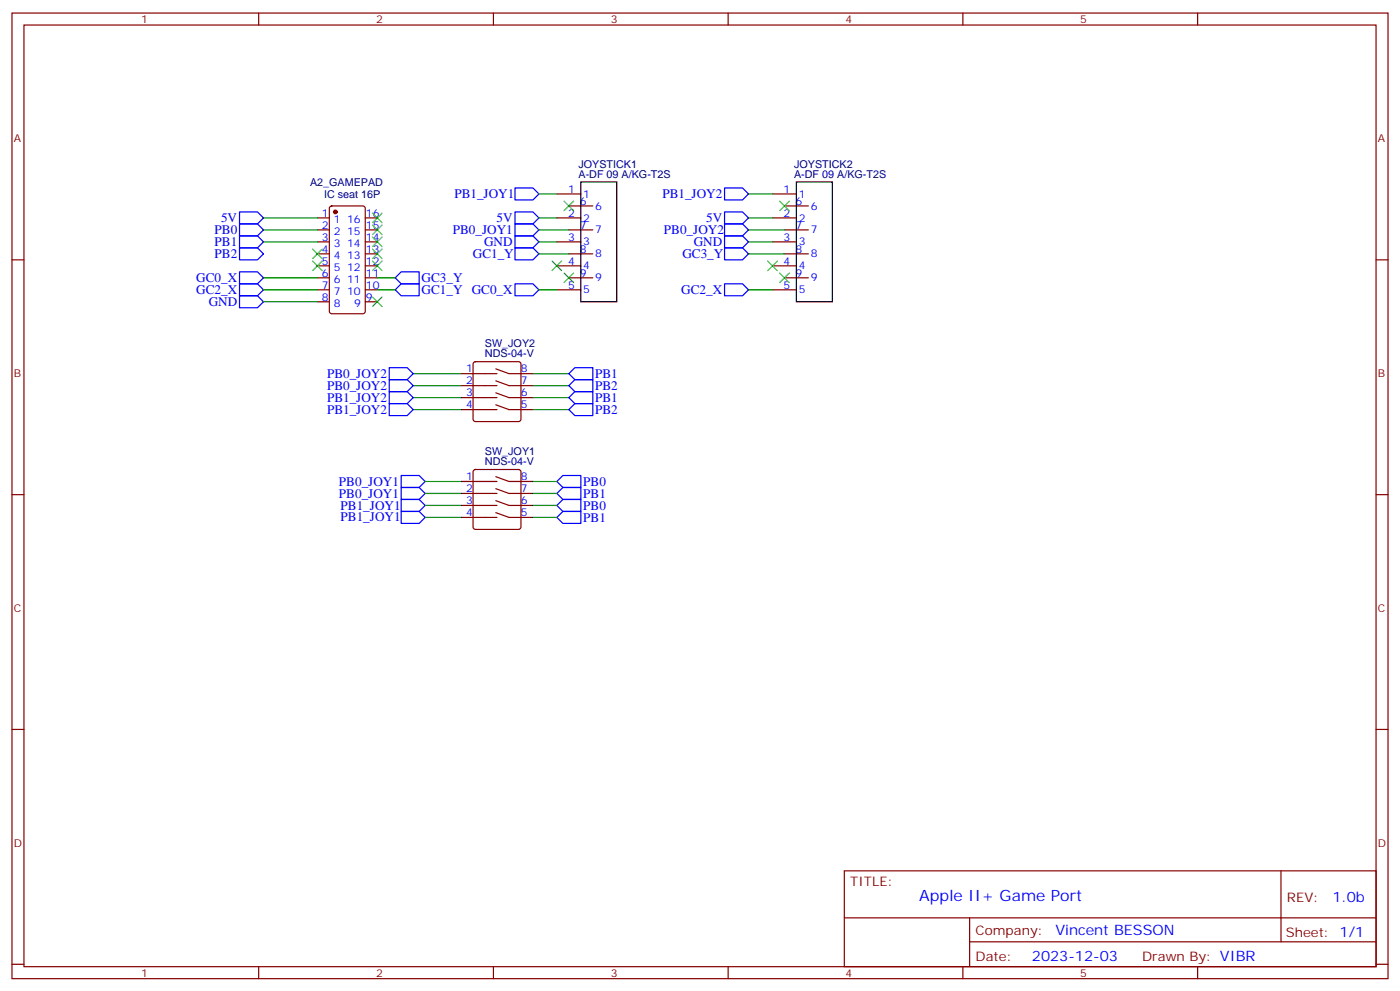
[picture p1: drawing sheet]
<svg xmlns="http://www.w3.org/2000/svg" width="412mm" height="292mm" viewBox="0 0 412 292" stroke-linecap="round" stroke-linejoin="round" font-family="sans-serif">
<g fill="none" stroke="#870000" stroke-width=".35">
<path d="M3.5 3.8h405.4v284.4h-405.4zM7.1 7.4h398.2v277.3h-398.2zM76.2 3.8v3.6M145.3 3.8v3.6M214.5 3.8v3.6M283.6 3.8v3.6M352.8 3.8v3.6M164 57.1h7.1M227.5 57.1h7.1M3.5 76.5h3.6M93.5 64.2h3.5M93.5 67.7h3.5"/>
<path d="M93.5 71.2h3.5M93.5 74.8h3.5M93.5 78.3h3.5M97.2 60.8l.5-.2h9.2l.6 .5 .1 30.6-.5 .6-9.4 .1-.6-.5-.1-30.6zM107.6 64.2h3.5M107.6 67.7h3.5M107.6 71.2h3.5M107.6 74.8h3.5M107.6 78.3h3.5M164 64.2h7.1M164 71.2h7.1M164 78.3h7.1"/>
<path d="M167.6 67.7h7M167.6 74.8h7M167.6 60.6h7M227.5 64.2h7.1M227.5 71.2h7.1M227.5 78.3h7.1M231.1 67.7h7M231.1 74.8h7M231.1 60.6h7M405.3 76.5h3.6M93.5 81.8h3.5M93.5 85.3h3.5"/>
<path d="M93.5 88.9h3.5M107.6 81.8h3.5M107.6 85.3h3.5M107.6 88.9h3.5M164 85.3h7.1M167.6 81.8h7M227.5 85.3h7.1M231.1 81.8h7M135.8 117.1h10.6M135.8 113.6h10.6M135.8 110h10.6M139.6 106.7l.5-.2h12.7l.5 .2 .2 .5v16.2l-.3 .5-.4 .2h-12.7l-.5-.2-.3-.5v-16.2z"/>
<path d="M146 119.2l3.9 1.4h7.1M146 115.7l3.9 1.4h7.1M146 112.1l3.9 1.5h7.1M146 108.6l3.9 1.4h7.1M135.8 120.6h10.6M139.6 138.5l.5-.2h12.7l.5 .2 .2 .5v16.2l-.3 .5-.4 .2h-12.7l-.5-.2-.3-.5v-16.2zM3.5 145.7h3.6M135.8 152.4h10.6M135.8 148.8h10.6M135.8 145.3h10.6M135.8 141.8h10.6M146 151l3.9 1.4h7.1"/>
<path d="M146 147.4l3.9 1.4h7.1M146 143.9l3.9 1.4h7.1M146 140.4l3.9 1.4h7.1M405.3 145.7h3.6M3.5 214.8h3.6M405.3 214.8h3.6M248.7 256.4h156.6v28.3h-156.6zM377.3 256.5v20.8M248.7 270.3h156.5M285.6 277.3h119.6M285.6 270.3v14.1M3.5 284h3.6"/>
<path d="M76.2 284.7v3.5M145.3 284.7v3.5M214.5 284.7v3.5M283.6 284.7v3.5M352.8 284.7v3.5M405.3 284h3.6"/>
</g>
<circle cx="98.8" cy="62.4" r=".53" fill="#870000" stroke="#870000" stroke-width=".35"/>
<g fill="none" stroke="#00f" stroke-width=".35">
<path d="M151.7 55.4h5.3l1.7 1.7-1.7 1.8h-5.3zM213.4 55.4h5.3l1.8 1.7-1.8 1.8h-5.3zM70.6 69.5h5.2l1.8 1.7-1.8 1.8h-5.2zM70.6 65.9h5.2l1.8 1.8-1.8 1.8h-5.2zM70.6 62.4h5.2l1.8 1.8-1.8 1.7h-5.2zM70.6 73h5.2l1.8 1.8-1.8 1.7h-5.2zM151.7 62.4h5.3l1.7 1.8-1.7 1.7h-5.3zM151.7 69.5h5.3l1.7 1.7-1.7 1.8h-5.3zM151.7 73h5.3l1.7 1.8-1.7 1.7h-5.3zM151.7 65.9h5.3l1.7 1.8-1.7 1.8h-5.3zM213.4 62.4h5.3l1.8 1.8-1.8 1.7h-5.3zM213.4 69.5h5.3l1.8 1.7-1.8 1.8h-5.3z"/>
<path d="M213.4 73h5.3l1.8 1.8-1.8 1.7h-5.3zM213.4 65.9h5.3l1.8 1.8-1.8 1.8h-5.3zM70.6 80h5.2l1.8 1.8-1.8 1.8h-5.2zM70.6 87.1h5.2l1.8 1.8-1.8 1.7h-5.2zM70.6 83.6h5.2l1.8 1.7-1.8 1.8h-5.2zM116.4 85.3l1.8-1.7h5.3v3.5h-5.3zM116.4 81.8l1.8-1.8h5.3v3.6h-5.3zM151.7 83.6h5.3l1.7 1.7-1.7 1.8h-5.3zM213.4 83.6h5.3l1.8 1.7-1.8 1.8h-5.3zM114.7 118.9h5.2l1.8 1.7-1.8 1.8h-5.2zM114.7 111.8h5.2l1.8 1.8-1.8 1.7h-5.2zM114.7 115.3h5.2l1.8 1.8-1.8 1.8h-5.2z"/>
<path d="M114.7 108.3h5.2l1.8 1.7-1.8 1.8h-5.2zM167.6 117.1l1.7-1.8h5.3v3.6h-5.3zM167.6 113.6l1.7-1.8h5.3v3.5h-5.3zM167.6 110l1.7-1.7h5.3v3.5h-5.3zM167.6 120.6l1.7-1.7h5.3v3.5h-5.3zM118.2 140h5.3l1.7 1.8-1.7 1.7h-5.3zM118.2 147.1h5.3l1.7 1.7-1.7 1.8h-5.3zM118.2 143.5h5.3l1.7 1.8-1.7 1.8h-5.3zM118.2 150.6h5.3l1.7 1.8-1.7 1.7h-5.3zM164 141.8l1.8-1.8h5.3v3.5h-5.3zM164 145.3l1.8-1.8h5.3v3.6h-5.3zM164 148.8l1.8-1.7h5.3v3.5h-5.3z"/>
<path d="M164 152.4l1.8-1.8h5.3v3.5h-5.3z"/>
</g>
<g fill="none" stroke="#008700" stroke-width=".35">
<path d="M158.7 57.1h5.3M220.5 57.1h7M77.6 64.2h15.9M77.6 67.7h15.9M77.6 71.2h15.9M158.7 64.2h5.3M158.7 67.7h8.9M158.7 71.2h5.3M158.7 74.8h8.9M220.5 64.2h7M220.5 67.7h10.6M220.5 71.2h7"/>
<path d="M220.5 74.8h10.6M77.6 81.8h15.9M77.6 85.3h15.9M77.6 88.9h15.9M111.1 81.8h5.3M111.1 85.3h5.3M158.7 85.3h5.3M220.5 85.3h7M121.7 110h14.1M121.7 113.6h14.1M121.7 117.1h14.1M157 110h10.6"/>
<path d="M157 113.6h10.6M157 117.1h10.6M121.7 120.6h14.1M157 120.6h10.6M125.2 141.8h10.6M125.2 145.3h10.6M125.2 148.8h10.6M125.2 152.4h10.6M157 141.8h7M157 145.3h7M157 148.8h7M157 152.4h7"/>
</g>
<path d="M171.1 53.6h10.6v35.3h-10.6zM234.6 53.6h10.6v35.3h-10.6z" fill="none" stroke="#000" stroke-width=".35"/>
<g fill="none" stroke="#3c3" stroke-width=".35">
<path d="M166.2 59.2l2.8 2.9M169 59.2l-2.8 2.9M229.7 59.2l2.8 2.9M232.5 59.2l-2.8 2.9M92.1 76.9l2.8 2.8M92.1 73.3l2.8 2.9M94.9 76.9l-2.8 2.8M94.9 73.3l-2.8 2.9M109.7 62.8l2.8 2.8M109.7 66.3l2.8 2.8M109.7 69.8l2.8 2.8M109.7 73.3l2.8 2.9"/>
<path d="M109.7 76.9l2.8 2.8M112.5 62.8l-2.8 2.8M112.5 66.3l-2.8 2.8M112.5 69.8l-2.8 2.8M112.5 73.3l-2.8 2.9M112.5 76.9l-2.8 2.8M162.6 76.9l2.9 2.8M165.5 76.9l-2.9 2.8M226.1 76.9l2.9 2.8M229 76.9l-2.9 2.8M109.7 87.5l2.8 2.8M112.5 87.5l-2.8 2.8"/>
<path d="M166.2 80.4l2.8 2.8M169 80.4l-2.8 2.8M229.7 80.4l2.8 2.8M232.5 80.4l-2.8 2.8"/>
</g>
<text font-size="4.6" fill="#00f" x="270.8" y="265.5">Apple II+ Game Port</text>
<g font-size="4.2" fill="#00f">
<text x="392.5" y="265.7">1.0b</text>
<text x="310.9" y="275.3">Vincent BESSON</text>
<text x="304" y="283.1">2023-12-03</text>
</g>
<g font-size="3.9" fill="#00f">
<text x="133.8" y="58.4">PB1_JOY1</text>
<text x="195.1" y="58.4">PB1_JOY2</text>
<text x="65.1" y="65.4">5V</text>
<text x="146.3" y="65.4">5V</text>
<text x="208" y="65.4">5V</text>
<text x="63.2" y="69">PB0</text>
<text x="133.4" y="68.9">PB0_JOY1</text>
<text x="195.6" y="68.9">PB0_JOY2</text>
<text x="63.2" y="72.5">PB1</text>
<text x="63.2" y="76">PB2</text>
<text x="139.3" y="76">GC1_Y</text>
<text x="142.6" y="72.5">GND</text>
<text x="201" y="76">GC3_Y</text>
<text x="204.3" y="72.5">GND</text>
<text x="57.8" y="83.1">GC0_X</text>
<text x="124.2" y="83.1">GC3_Y</text>
<text x="57.8" y="86.6">GC2_X</text>
<text x="124.2" y="86.6">GC1_Y GC0_X</text>
<text x="200.7" y="86.6">GC2_X</text>
<text x="61.5" y="90.1">GND</text>
<text x="96.3" y="111.3">PB0_JOY2</text>
<text x="175.3" y="111.3">PB1</text>
<text x="96.3" y="114.8">PB0_JOY2</text>
<text x="96.3" y="118.3">PB1_JOY2</text>
<text x="175.3" y="118.3">PB1</text>
<text x="175.3" y="114.8">PB2</text>
<text x="96.3" y="121.9">PB1_JOY2</text>
<text x="175.3" y="121.9">PB2</text>
<text x="99.9" y="143">PB0_JOY1</text>
<text x="171.8" y="143">PB0</text>
<text x="99.9" y="146.6">PB0_JOY1</text>
<text x="171.8" y="146.6">PB1</text>
<text x="100.3" y="150">PB1_JOY1</text>
<text x="100.3" y="153.6">PB1_JOY1</text>
<text x="171.8" y="150.1">PB0</text>
<text x="171.8" y="153.6">PB1</text>
</g>
<g font-size="3.9" fill="#800">
<text x="250.5" y="261">TITLE:</text>
<text x="379.1" y="265.7">REV:</text>
<text x="287.4" y="275.2">Company:</text>
<text x="378.7" y="275.8">Sheet: 1/1</text>
<text x="287.4" y="282.9">Date:</text>
<text x="336.4" y="283">Drawn By: VIBR</text>
</g>
<g font-size="3.2" fill="#800">
<text x="41.6" y="6.8">1</text>
<text x="110.8" y="6.8">2</text>
<text x="179.9" y="6.8">3</text>
<text x="249.1" y="6.8">4</text>
<text x="318.2" y="6.8">5</text>
<text x="4.1" y="41.9">A</text>
<text x="405.9" y="41.9">A</text>
<text x="4.1" y="111.1">B</text>
<text x="405.9" y="111.1">B</text>
<text x="4.1" y="180.2">C</text>
<text x="405.9" y="180.2">C</text>
<text x="4.1" y="249.4">D</text>
<text x="405.9" y="249.4">D</text>
<text x="41.6" y="287.7">1</text>
<text x="110.8" y="287.7">2</text>
<text x="179.9" y="287.7">3</text>
<text x="249.1" y="287.7">4</text>
<text x="318.2" y="287.7">5</text>
</g>
<g font-size="3.2" fill="#000080">
<text x="170.4" y="52.5">A-DF 09 A/KG-T2S</text>
<text x="170.4" y="49.3">JOYSTICK1</text>
<text x="233.9" y="52.5">A-DF 09 A/KG-T2S</text>
<text x="233.9" y="49.3">JOYSTICK2</text>
<text x="91.3" y="54.7">A2_GAMEPAD</text>
<text x="95.5" y="58.2">IC seat 16P</text>
<text x="142.8" y="105.3">NDS-04-V</text>
<text x="142.8" y="102.1">SW_JOY2</text>
<text x="142.8" y="137">NDS-04-V</text>
<text x="142.8" y="133.8">SW_JOY1</text>
</g>
<g font-size="3.2" fill="#00f">
<text x="167.3" y="56.8">1</text>
<text x="171.8" y="58.2">1</text>
<text x="230.8" y="56.8">1</text>
<text x="235.3" y="58.2">1</text>
<text x="94.8" y="63.8">1</text>
<text x="98.3" y="65.6">1</text>
<text x="102.3" y="65.6">16</text>
<text x="107.8" y="63.8">16</text>
<text x="167.3" y="63.8">2</text>
<text x="170.8" y="60.3">6</text>
<text x="171.8" y="65.2">2</text>
<text x="175.3" y="61.7">6</text>
<text x="230.8" y="63.8">2</text>
<text x="234.3" y="60.3">6</text>
<text x="235.3" y="65.2">2</text>
<text x="238.8" y="61.7">6</text>
<text x="94.8" y="67.3">2</text>
<text x="94.8" y="70.9">3</text>
<text x="98.3" y="69.1">2</text>
<text x="102.3" y="69.1">15</text>
<text x="107.8" y="70.9">14</text>
<text x="107.8" y="67.3">15</text>
<text x="167.3" y="70.9">3</text>
<text x="170.8" y="67.3">7</text>
<text x="175.3" y="68.8">7</text>
<text x="230.8" y="70.9">3</text>
<text x="234.3" y="67.3">7</text>
<text x="238.8" y="68.8">7</text>
<text x="94.8" y="74.4">4</text>
<text x="94.8" y="77.9">5</text>
<text x="98.3" y="72.6">3</text>
<text x="98.3" y="76.2">4</text>
<text x="102.3" y="76.2">13</text>
<text x="102.3" y="72.6">14</text>
<text x="107.8" y="77.9">12</text>
<text x="107.8" y="74.4">13</text>
<text x="167.3" y="77.9">4</text>
<text x="170.8" y="74.4">8</text>
<text x="171.8" y="72.3">3</text>
<text x="175.3" y="75.8">8</text>
<text x="230.8" y="77.9">4</text>
<text x="234.3" y="74.4">8</text>
<text x="235.3" y="72.3">3</text>
<text x="238.8" y="75.8">8</text>
<text x="94.8" y="81.5">6</text>
<text x="98.3" y="79.7">5</text>
<text x="98.3" y="83.2">6</text>
<text x="102.3" y="83.2">11</text>
<text x="102.3" y="79.7">12</text>
<text x="107.8" y="81.5">11</text>
<text x="170.8" y="81.5">9</text>
<text x="171.8" y="79.3">4</text>
<text x="175.3" y="82.9">9</text>
<text x="234.3" y="81.5">9</text>
<text x="235.3" y="79.3">4</text>
<text x="238.8" y="82.9">9</text>
<text x="94.8" y="85">7</text>
<text x="94.8" y="88.5">8</text>
<text x="98.3" y="86.7">7</text>
<text x="102.3" y="86.7">10</text>
<text x="107.8" y="88.5">9</text>
<text x="107.8" y="85">10</text>
<text x="167.3" y="85">5</text>
<text x="171.8" y="86.4">5</text>
<text x="230.8" y="85">5</text>
<text x="235.3" y="86.4">5</text>
<text x="98.3" y="90.3">8</text>
<text x="104.3" y="90.3">9</text>
<text x="137.3" y="113.2">2</text>
<text x="137.3" y="109.7">1</text>
<text x="153.5" y="113.2">7</text>
<text x="153.5" y="109.7">8</text>
<text x="137.3" y="116.7">3</text>
<text x="153.5" y="116.7">6</text>
<text x="137.3" y="120.3">4</text>
<text x="153.5" y="120.3">5</text>
<text x="137.3" y="141.4">1</text>
<text x="153.5" y="141.4">8</text>
<text x="137.3" y="145">2</text>
<text x="137.3" y="148.5">3</text>
<text x="153.5" y="148.5">6</text>
<text x="153.5" y="145">7</text>
<text x="137.3" y="152">4</text>
<text x="153.5" y="152">5</text>
</g>
</svg>
